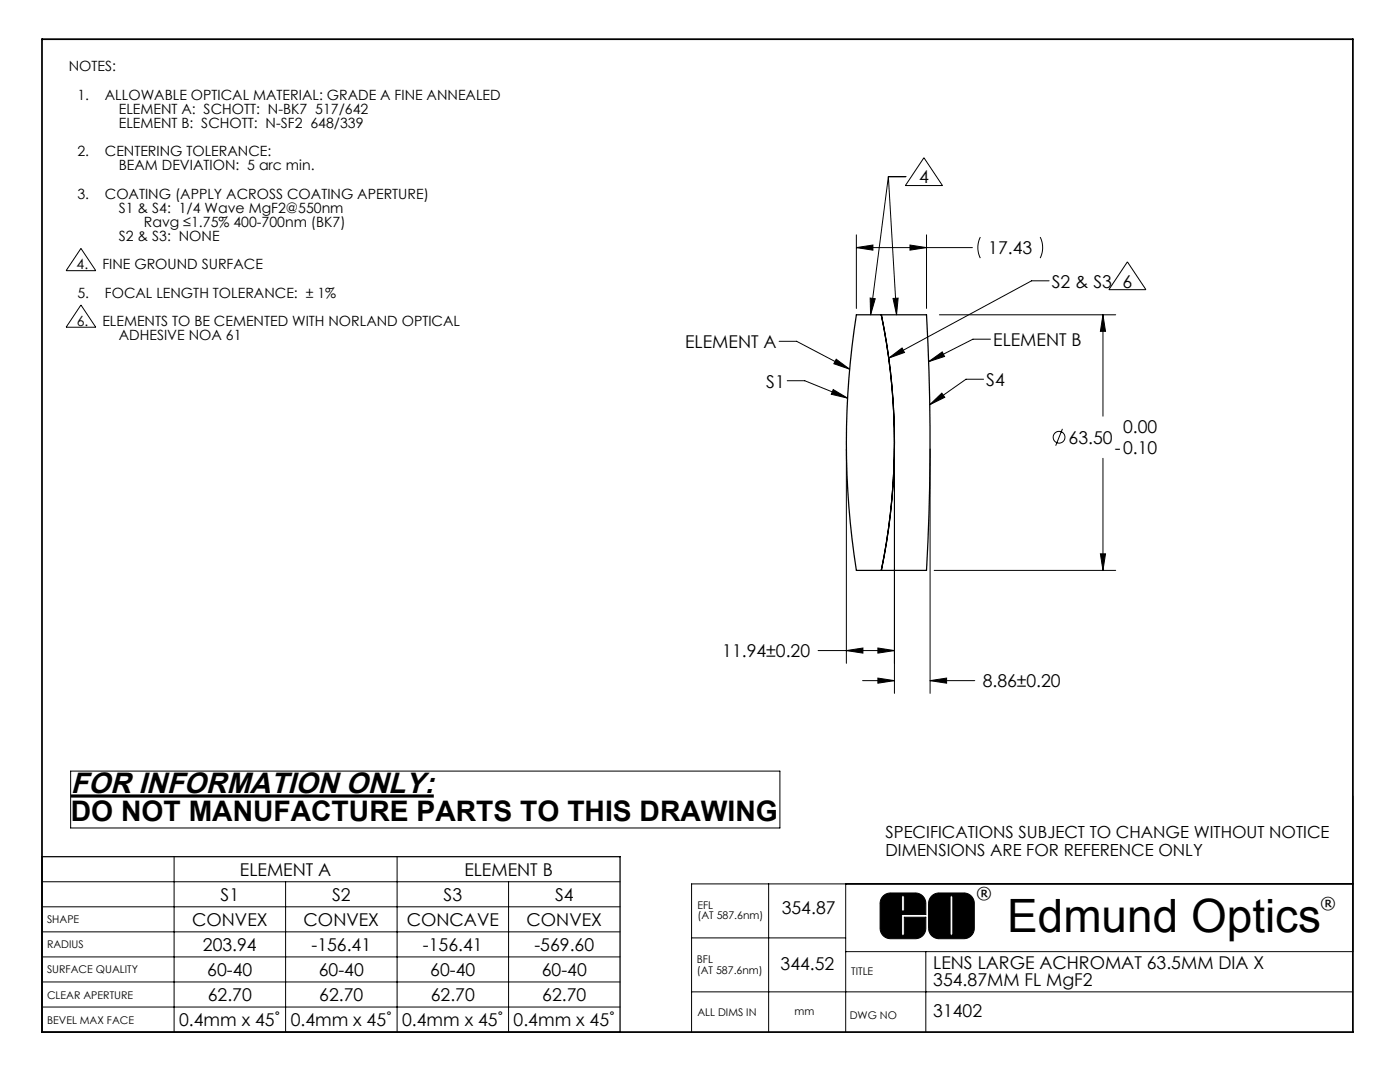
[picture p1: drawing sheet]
<svg xmlns="http://www.w3.org/2000/svg" width="279mm" height="216mm" viewBox="0 0 279 216" stroke-linecap="round" stroke-linejoin="round" font-family="sans-serif">
<g fill="none" stroke="#000" stroke-width=".2">
<path d="M177.3 35.3h3.5M177.3 35.3l-3.6 27.5M177.3 35.3l1.6 27.5M184.4 31.5l3.7 5.5h-7.4zM16.2 49.6l2.9 4.4h-5.9zM170.9 46.9v14.6M170.9 49.4h23.2M170.9 49.4l3.3-.5v1zM173.7 59.5l1 .1-1 3.2zM178.2 59.6l1-.1-.3 3.3zM181.6 48.9l3.3 .5-3.3 .5zM184.9 46.9v14.6"/>
<path d="M195.6 47.3a4.7 4.7 0 0 0 0 4.2M207.6 47.3a4.7 4.7 0 0 1 0 4.2M209.4 56h-3.5l-28.5 15.5M225 52.3l3.7 5.5h-7.4zM16.2 60.9l2.9 4.4h-5.9zM155.5 68.1h3.5l10.6 5.6M157.1 76h3.5l8.6 3.4M166.3 77.7l2.9 1.7-3.3-.7zM166.9 71.7l2.7 2-3.2-1.1zM177.4 71.5l2.6-2.1 .5 .9zM185.3 72.2l2.7-2 .5 .9zM187.5 62.8h35.2"/>
<path d="M196.3 75.7h-3.5l-7.2 5.1M197.7 67.7h-3.5l-8.9 4.5M220.1 62.8l.5 3.3h-1zM220.1 62.8v20.2M168.9 89.6v42.8M178.5 89.6v48.8M185.6 80.8l2.4-2.4 .5 .9zM185.6 89.6v48.8M212 85.6l-1.3 3.3M220.1 91.5v22.3M186.4 113.8h36.3M219.6 110.5h1l-.5 3.3z"/>
<path d="M163.3 129.8h15.2M168.9 129.8l3.3-.5v1zM172.2 135.8h6.3M175.2 135.3l3.3 .5-3.3 .5zM175.2 129.3l3.3 .5-3.3 .5zM185.6 135.8l3.3-.5v1zM185.6 135.8h8.9M14.1 153.9h141.5v11.3h-141.5zM270 158.9v31h-101.2M8.4 175.9h115.3M34.7 170.9v35M57 175.9v30"/>
<path d="M79.2 170.9v35M101.5 175.9v30M153.4 176.4v29.5M168.8 176.4v29.5M176.2 178.9a2.07 2.07 0 0 1 1.5-.7h5a2.07 2.07 0 0 1 2.1 2.1v2.2h-4.9v4.1h.6v-3.6h4.3v2.2a2.07 2.07 0 0 1-2.1 2.1h-5a2.07 2.07 0 0 1-2.1-2.1l.1-5.2 .1-.6zM179.9 178.7h.6v3.1h-.6zM186 178.7l.6-.3 .6-.2h5.2a2.07 2.07 0 0 1 2 2.1v4.9a2.07 2.07 0 0 1-2 2.1h-5a2.07 2.07 0 0 1-2.1-2.1v-4.9a2.07 2.07 0 0 1 .7-1.6zM189.6 178.7h.6v7.9h-.6zM270 176.4h-132v29.5M8.4 180.9h115.3M8.4 185.9h115.3M8.4 190.9h115.3"/>
<path d="M8.4 195.9h115.3M138 197.9h132M138 187.1h30.8M184.8 189.9v16M8.4 200.9h115.3"/>
<circle cx="211.4" cy="87.2" r="1.18"/>
</g>
<path d="M8.4 7.8h261.6v198.1h-261.6z" fill="none" stroke="#000" stroke-width=".35"/>
<path d="M179.9 178.7v3.1h.6v-3.1zM176.3 178.8l.6-.4 .7-.2h5.1l.8 .2 .7 .4 .5 1.1 .1 2.6h-4.9v4.1h.6v-3.6h4.3l-.1 2.6-.6 1.1-.6 .4-.7 .2h-5.1l-.8-.2-.7-.4-.4-.6-.2-.7v-5.1l.2-.8zM189.6 178.7v7.9h.6v-7.9zM186 178.8l.5-.4 .7-.2h5.2l.8 .2 .7 .4 .4 .6 .1 .7v5.1l-.1 .9-.5 .6-.6 .4-.7 .2h-5.1l-.9-.2-.6-.4-.4-.6-.2-.7v-5.1l.2-.9z" fill-rule="evenodd" fill="#000"/>
<path d="M14.1 158.8h72.5" fill="none" stroke="#000" stroke-width=".63" stroke-linecap="butt"/>
<path d="M170.9 62.8h14a457.5 457.5 0 0 1 0 51h-14a163.8 163.8 0 0 1 0-51zM175.9 62.8a125.6 125.6 0 0 1 0 51M8.4 170.9h115.3v35h-115.3z" fill="none" stroke="#000" stroke-width=".25"/>
<g fill="#000">
<path d="M170.9 49.4l3.3-.5v1zM181.6 48.9l3.3 .5-3.3 .5z"/>
<path d="M166.3 77.7l2.9 1.7-3.3-.7zM185.6 80.8l2.4-2.4 .5 .9zM173.7 59.5l1 .1-1 3.2zM178.2 59.6l1-.1-.3 3.3zM177.4 71.5l2.6-2.1 .5 .9zM166.9 71.7l2.7 2-3.2-1.1zM185.3 72.2l2.7-2 .5 .9z"/>
<path d="M185.6 135.8l3.3-.5v1zM175.2 135.3l3.3 .5-3.3 .5zM175.2 129.3l3.3 .5-3.3 .5zM168.9 129.8l3.3-.5v1zM219.6 110.5h1l-.5 3.3zM220.1 62.8l.5 3.3h-1z"/>
</g>
<text font-size="9.2" x="201" y="186">Edmund Optics</text>
<text font-size="5.8" x="14.1" y="158.2">FOR INFORMATION ONLY:</text>
<text font-size="5.6" x="14.1" y="163.8">DO NOT MANUFACTURE PARTS TO THIS DRAWING</text>
<g font-size="3.5">
<text x="183.4" y="36.6">4</text>
<text x="197.2" y="50.7">17.43</text>
<text x="209.9" y="57.5">S2 &amp; S3</text>
<text x="224" y="57.4">6</text>
<text x="136.7" y="69.4">ELEMENT A</text>
<text x="198.2" y="69.1">ELEMENT B</text>
<text x="152.9" y="77.3">S1</text>
<text x="196.8" y="77.1">S4</text>
<text x="213.3" y="88.6">63.50</text>
<text x="224.1" y="86.5">0.00</text>
<text x="222.5" y="90.7">-0.10</text>
<text x="144.1" y="131.1">11.94±0.20</text>
<text x="196.1" y="137.2">8.86±0.20</text>
<text x="44" y="179.8">S1</text>
<text x="47.9" y="174.8">ELEMENT A</text>
<text x="66.3" y="179.8">S2</text>
<text x="88.5" y="179.8">S3</text>
<text x="92.7" y="174.8">ELEMENT B</text>
<text x="110.8" y="179.8">S4</text>
<text x="38.3" y="184.8">CONVEX</text>
<text x="60.6" y="184.8">CONVEX</text>
<text x="81.2" y="184.8">CONCAVE</text>
<text x="105.1" y="184.8">CONVEX</text>
<text x="156" y="182.4">354.87</text>
<text x="40.5" y="189.8">203.94</text>
<text x="62.2" y="189.8">-156.41</text>
<text x="84.4" y="189.8">-156.41</text>
<text x="106.7" y="189.8">-569.60</text>
<text x="41.4" y="194.8">60-40</text>
<text x="63.6" y="194.8">60-40</text>
<text x="85.9" y="194.8">60-40</text>
<text x="108.1" y="194.8">60-40</text>
<text x="155.8" y="193.6">344.52</text>
<text x="186.3" y="193.3">LENS LARGE ACHROMAT 63.5MM DIA X</text>
<text x="186.3" y="196.8">354.87MM FL MgF2</text>
<text x="41.5" y="199.8">62.70</text>
<text x="63.7" y="199.8">62.70</text>
<text x="86" y="199.8">62.70</text>
<text x="108.2" y="199.8">62.70</text>
<text x="186.3" y="203">31402</text>
<text x="35.8" y="204.8">0.4mm x 45˚</text>
<text x="58" y="204.8">0.4mm x 45˚</text>
<text x="80.3" y="204.8">0.4mm x 45˚</text>
<text x="102.5" y="204.8">0.4mm x 45˚</text>
</g>
<g font-size="3.3">
<text x="176.7" y="167.3">SPECIFICATIONS SUBJECT TO CHANGE WITHOUT NOTICE</text>
<text x="176.7" y="170.8">DIMENSIONS ARE FOR REFERENCE ONLY</text>
<text x="194.9" y="179.3">®</text>
<text x="263.5" y="181.4">®</text>
</g>
<g font-size="2.8">
<text x="13.7" y="14.2">NOTES:</text>
<text x="15.5" y="19.9">1.</text>
<text x="20.9" y="19.9">ALLOWABLE OPTICAL MATERIAL: GRADE A FINE ANNEALED</text>
<text x="23.7" y="22.7">ELEMENT A: SCHOTT: N-BK7 517/642</text>
<text x="23.7" y="25.5">ELEMENT B: SCHOTT: N-SF2 648/339</text>
<text x="15.5" y="31.2">2.</text>
<text x="20.9" y="31.2">CENTERING TOLERANCE:</text>
<text x="23.7" y="34">BEAM DEVIATION: 5 arc min.</text>
<text x="15.5" y="39.6">3.</text>
<text x="20.9" y="39.6">COATING (APPLY ACROSS COATING APERTURE)</text>
<text x="23.7" y="42.4">S1 &amp; S4: 1/4 Wave MgF2@550nm</text>
<text x="28.7" y="45.3">Ravg ≤1.75% 400-700nm (BK7)</text>
<text x="15.3" y="53.7">4.</text>
<text x="20.4" y="53.7">FINE GROUND SURFACE</text>
<text x="23.7" y="48.1">S2 &amp; S3: NONE</text>
<text x="15.5" y="59.4">5.</text>
<text x="20.9" y="59.4">FOCAL LENGTH TOLERANCE: ± 1%</text>
<text x="15.3" y="65">6.</text>
<text x="20.4" y="65">ELEMENTS TO BE CEMENTED WITH NORLAND OPTICAL</text>
<text x="23.7" y="67.8">ADHESIVE NOA 61</text>
</g>
<g font-size="2.1">
<text x="9.4" y="184.2">SHAPE</text>
<text x="139.2" y="181.3">EFL</text>
<text x="139.2" y="183.4">(AT 587.6nm)</text>
<text x="9.4" y="189.2">RADIUS</text>
<text x="9.4" y="194.2">SURFACE QUALITY</text>
<text x="139.1" y="192.2">BFL</text>
<text x="139.1" y="194.3">(AT 587.6nm)</text>
<text x="169.9" y="194.6">TITLE</text>
<text x="9.4" y="199.2">CLEAR APERTURE</text>
<text x="139.2" y="202.7">ALL DIMS IN</text>
<text x="158.6" y="202.6">mm</text>
<text x="169.6" y="203.3">DWG NO</text>
<text x="9.4" y="204.2">BEVEL MAX FACE</text>
</g>
</svg>
